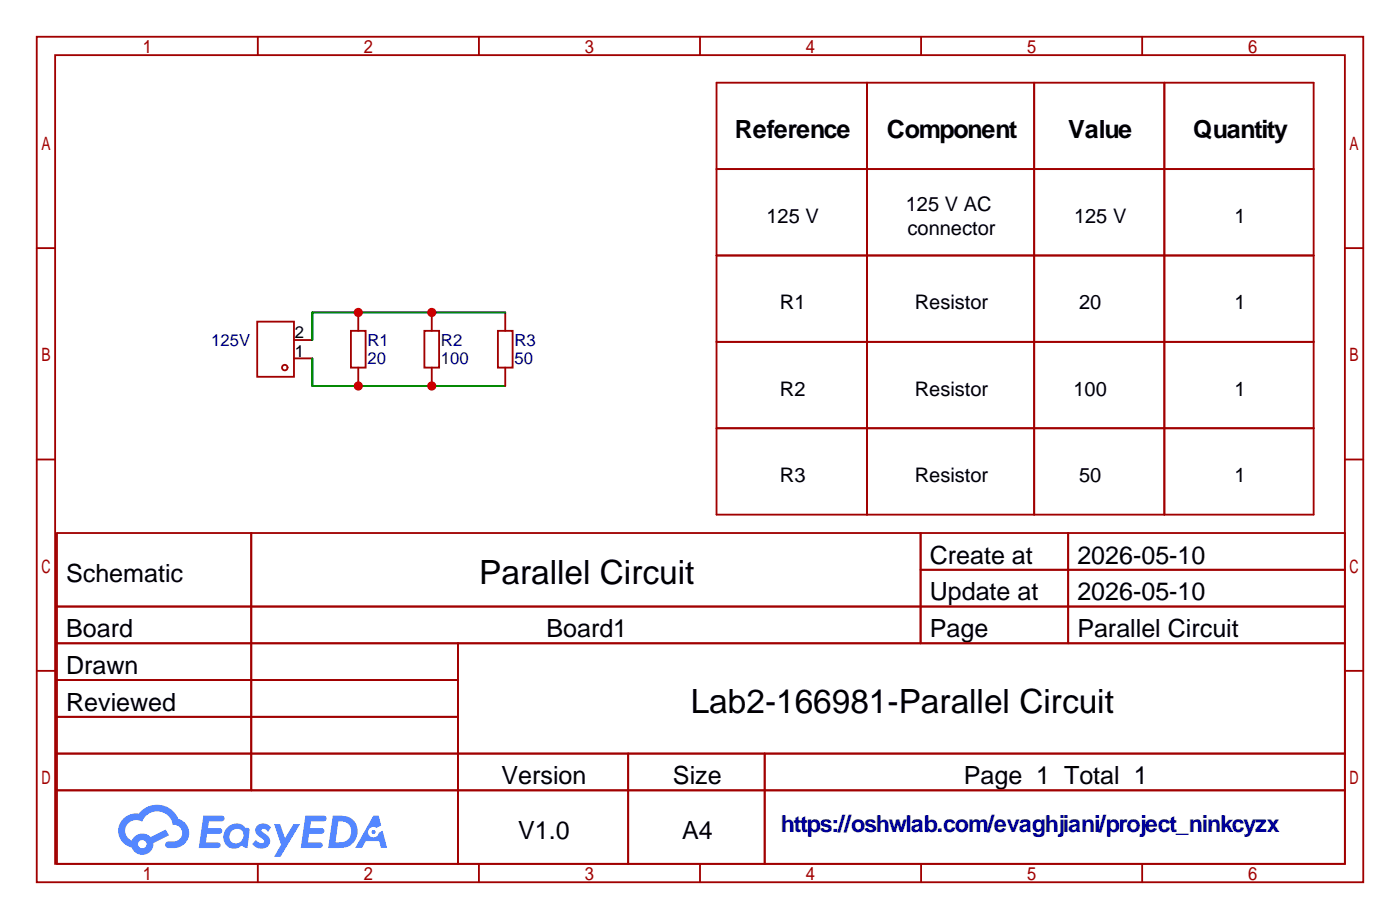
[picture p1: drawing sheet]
<svg xmlns="http://www.w3.org/2000/svg" width="194mm" height="127mm" viewBox="0 0 194 127" stroke-linecap="round" stroke-linejoin="round" font-family="sans-serif">
<g fill="none" stroke="#a10000" stroke-width=".25">
<path d="M5.1 5.1h183.4v116.8h-183.4zM7.6 7.6h178.3v111.8h-178.3zM35.6 5.1v2.5M66.2 5.1v2.5M96.8 5.1v2.5M127.3 5.1v2.5M157.9 5.1v2.5M5.1 34.3h2.5M185.9 34.3h2.6M5.1 63.5h2.5M7.9 73.7h178v45.7h-178zM34.7 73.7v35.5"/>
<path d="M127.3 73.7v15.2M127.3 78.7h58.6M147.7 73.7v15.2M185.9 63.5h2.6M5.1 92.7h2.5M7.9 83.8h178M7.9 88.9h178M7.9 94h55.4M7.9 99.1h55.4M63.3 88.9v30.5M185.9 92.7h2.6M7.9 104.1h178"/>
<path d="M7.9 109.2h178M35.6 119.4v2.5M66.2 119.4v2.5M86.8 104.1v15.3M96.8 119.4v2.5M105.7 104.1v15.3M127.3 119.4v2.5M157.9 119.4v2.5"/>
</g>
<g fill="#5487ff">
<path d="M35.6 114.1a1.3 1.3 0 0 1 1.9 .2l-.4 .7a.54 .54 0 0 0-1-.3l.1 .2a2.71 2.71 0 0 1 1.1 1.2 1.27 1.27 0 0 1-.8 1.2 1.27 1.27 0 0 1-1.4-.4l-.2-.2 .5-.6a.7 .7 0 0 0 1.1 .3v-.3a2.92 2.92 0 0 1-1.2-1.2 .84 .84 0 0 1 .3-.8z"/>
<path d="M37.9 113.9h.8l.7 1.9 1.2-1.9h.9l-2.7 4.5h-.9l1-1.7z"/>
<path d="M28.1 112.7h1.6a1.31 1.31 0 0 1 1.3 .2 .4 .4 0 0 1-.4 .6h-1.7l-.1 .9h1.6a.4 .4 0 0 1 .3 .5 .4 .4 0 0 1-.4 .3h-1.7l-.1 1.2h.8a1.23 1.23 0 0 1 1.1 .2 .39 .39 0 0 1-.3 .6h-2.6z"/>
<path d="M42.2 112.7h1.6a1.32 1.32 0 0 1 1.3 .2 .39 .39 0 0 1-.4 .6h-1.7l-.1 .9h1.6a.4 .4 0 0 1 .3 .5 .4 .4 0 0 1-.4 .3h-1.7l-.1 1.2h.8a1.23 1.23 0 0 1 1.2 .2 .39 .39 0 0 1-.4 .6h-2.6z"/>
<path d="M51.6 112.7h.8l.3 1.4-.6 .3a.75 .75 0 0 0-1.2 .3 .75 .75 0 0 0 .5 1 .75 .75 0 0 0 1-.6l.5-.3 .6 2.4h-.8l-.3-1h-1.8l-.6 1h-.9z"/>
<path d="M46 112.7l-.6 4.5a6.3 6.3 0 0 0 2.9-.3 2.26 2.26 0 0 0 1-2.7 2.26 2.26 0 0 0-2.6-1.5zM46.8 113.5a1.47 1.47 0 0 1 1.8 1.3 1.47 1.47 0 0 1-1.5 1.6h-.7z"/>
<path d="M31.4 114.3a1.62 1.62 0 0 0-.4 2.1 1.62 1.62 0 0 0 2.1 .7l.3-.3 .4 .3 .4 .1 .3-2.5-.1-.3h-.2a.57 .57 0 0 1-.6-.4 1.73 1.73 0 0 0-2.2 .3zM32 114.9a.95 .95 0 0 1 1.4-.1 .95 .95 0 0 1 0 1.4 .96 .96 0 0 1-1.4 .1 .96 .96 0 0 1 0-1.4z"/>
<path d="M17.1 113.1a2.37 2.37 0 0 0 1.1 4 1.54 1.54 0 0 0 1.8 1 1.54 1.54 0 0 0 1.2-1.6l2.2-1.1-.5-.8-2.1 1.1a1.57 1.57 0 0 0-2.6 .5 1.5 1.5 0 0 1-.7-2.1 1.5 1.5 0 0 1 2.2-.5 2.23 2.23 0 0 1 2.3-1.5 2.23 2.23 0 0 1 1.9 1.9 1.16 1.16 0 0 1 1.3 1 1.16 1.16 0 0 1-1.1 1.3h-.7a.47 .47 0 0 0-.6 .4 .47 .47 0 0 0 .5 .5 2.33 2.33 0 0 0 2.9-2.1 2.1 2.1 0 0 0-1.6-2 3.2 3.2 0 0 0-5.4-.7h-.4a2.55 2.55 0 0 0-1.7 .7zM19.1 116.7a.6 .6 0 0 1 1.2 0 .6 .6 0 0 1-1.2 0z"/>
<circle cx="51.6" cy="115" r=".28"/>
</g>
<g fill="none" stroke="#a10000" stroke-width=".25">
<path d="M99.1 11.4h82.5v59.7h-82.5zM119.9 11.4v59.7M143 11.4v59.7M161 11.4v59.7M99.1 23.4h82.5M99.1 35.3h82.5M35.6 44.4h5v7.7h-5zM40.6 49.5h2.6M40.6 47h2.6M48.5 45.7h2v5.1h-2zM49.5 43.2v2.5M49.5 50.8v2.5"/>
<path d="M58.7 45.7h2v5.1h-2zM59.7 43.2v2.5M59.7 50.8v2.5M68.8 45.7h2.1v5.1h-2.1zM69.8 43.2v2.5M69.8 50.8v2.5M99.1 47.2h82.5M99.1 59.2h82.5"/>
<circle cx="39.4" cy="50.8" r=".38"/>
</g>
<path d="M43.2 49.5v3.8h26.6M69.8 43.2h-26.6v3.8" fill="none" stroke="#008700" stroke-width=".25"/>
<g fill="#c00">
<circle cx="49.5" cy="53.3" r=".63"/>
<circle cx="59.7" cy="53.3" r=".63"/>
<circle cx="49.5" cy="43.2" r=".63"/>
<circle cx="59.7" cy="43.2" r=".63"/>
</g>
<g font-size="4.6">
<text x="66.2" y="80.8">Parallel Circuit</text>
<text x="95.5" y="98.5">Lab2-166981-Parallel Circuit</text>
</g>
<g font-size="3.5">
<text x="101.6" y="19.1">Reference</text>
<text x="122.6" y="19.1">Component</text>
<text x="147.7" y="19.1">Value</text>
<text x="165" y="19.1">Quantity</text>
<text x="128.5" y="77.9">Create at</text>
<text x="148.9" y="77.9">2026-05-10</text>
<text x="9.1" y="80.4">Schematic</text>
<text x="128.5" y="83">Update at</text>
<text x="148.9" y="83">2026-05-10</text>
<text x="9.1" y="88">Board</text>
<text x="75.5" y="88">Board1</text>
<text x="128.5" y="88">Page</text>
<text x="148.9" y="88">Parallel Circuit</text>
<text x="9.1" y="93.1">Drawn</text>
<text x="9.1" y="98.2">Reviewed</text>
<text x="69.3" y="108.4">Version</text>
<text x="93" y="108.4">Size</text>
<text x="133.2" y="108.4">Page 1 Total 1</text>
<text x="71.6" y="116">V1.0</text>
<text x="94.3" y="116">A4</text>
</g>
<text font-size="3.2" fill="#009" x="107.9" y="114.9">https://oshwlab.com/evaghjiani/project_ninkcyzx</text>
<g font-size="2.8">
<text x="125.2" y="29.1">125 V AC</text>
<text x="106" y="30.8">125 V</text>
<text x="125.5" y="32.5">connector</text>
<text x="148.5" y="30.8">125 V</text>
<text x="170.6" y="30.8">1</text>
<text x="107.8" y="42.7">R1</text>
<text x="126.5" y="42.7">Resistor</text>
<text x="149.2" y="42.7">20</text>
<text x="170.6" y="42.7">1</text>
<text x="107.8" y="54.7">R2</text>
<text x="126.5" y="54.7">Resistor</text>
<text x="148.4" y="54.7">100</text>
<text x="170.6" y="54.7">1</text>
<text x="107.8" y="66.6">R3</text>
<text x="126.5" y="66.6">Resistor</text>
<text x="149.2" y="66.6">50</text>
<text x="170.6" y="66.6">1</text>
</g>
<g font-size="2.3" fill="#000080">
<text x="29.2" y="47.8">125V</text>
<text x="50.8" y="47.8">R1</text>
<text x="61" y="47.8">R2</text>
<text x="71.1" y="47.8">R3</text>
<text x="50.8" y="50.3">20</text>
<text x="61" y="50.3">100</text>
<text x="71.1" y="50.3">50</text>
</g>
<g font-size="2.3">
<text x="40.8" y="46.8">2</text>
<text x="40.8" y="49.3">1</text>
</g>
</svg>
